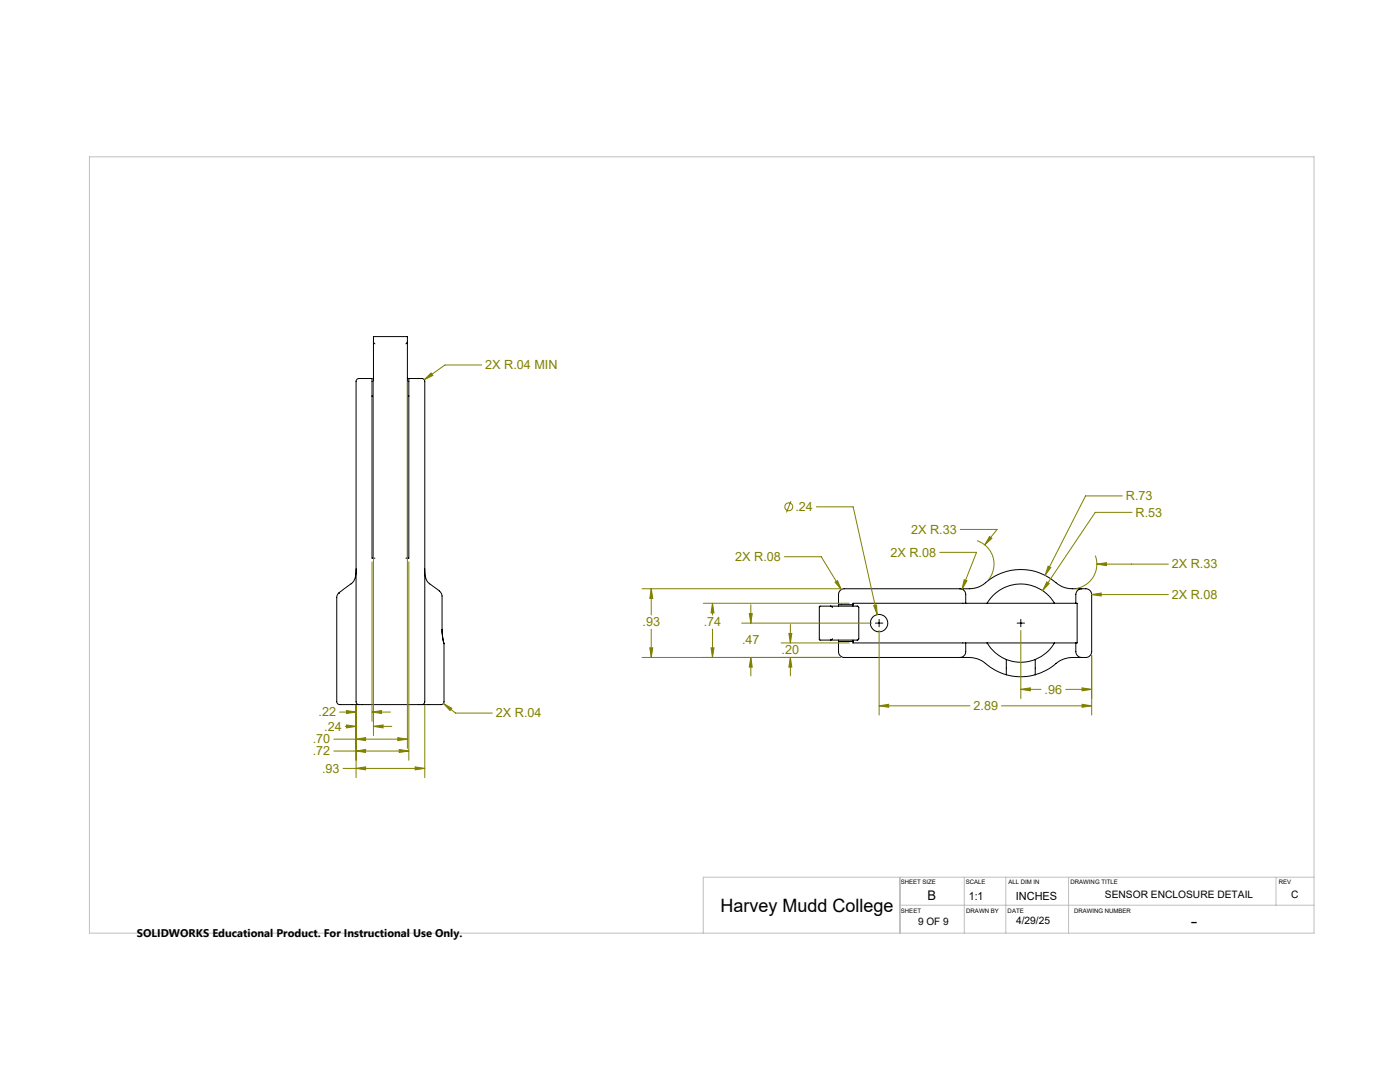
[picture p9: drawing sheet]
<svg xmlns="http://www.w3.org/2000/svg" width="279mm" height="216mm" viewBox="0 0 279 216" stroke-linecap="round" stroke-linejoin="round" font-family="sans-serif">
<g fill="none" stroke="#000" stroke-width=".2">
<path d="M74.2 79h.3M74.2 79.1h.3M74.5 68.2l.3 .4M81.3 68.2l-.3 .4M81.3 79h.3M81.3 79.1h.3M67.6 118.4h.1M67.6 118.4l-.4 .8v20.8a.79 .79 0 0 0 1.1 .6h3.3M71.1 113.5a3.4 3.4 0 0 1-2.1 3.7l-1.4 1.2M74.5 111.4l.1-44.2h6.7v44.2M74.8 111.4h-.6v-35.9h-2a.92 .92 0 0 0-1.1 .6v63.9a.56 .56 0 0 0 .5 .6M81 111.4h.6v-35.9h2.6a.59 .59 0 0 1 .6 .6v63.9a.59 .59 0 0 1-.6 .6"/>
<path d="M84.8 113.5a3.2 3.2 0 0 0 1.6 3.5l1.4 1 .4 .7v6.9M191.6 117.5a1.18 1.18 0 0 1 1.1 1.1v1.8M191.6 117.5h-23.1a1.15 1.15 0 0 0-1.2 1.1v2.3M191.6 117.5h.5a6.2 6.2 0 0 0 5.2-1.7 10.8 10.8 0 0 1 13.9 .8 7.8 7.8 0 0 0 4.5 .9h.2M215.9 117.5h.8a1.18 1.18 0 0 1 1.2 1.1v11.4a1.18 1.18 0 0 1-1.2 1.2h-.8M215.9 117.5a1.18 1.18 0 0 0-1.2 1.1v1.8M88.2 125.6l.4 2.9zM88.6 128.5v11.5a.76 .76 0 0 1-1.1 .6h-3.3M165.7 120.9l.4 .3M166.1 127.4l-.4 .3M167.3 127.7v2.3a1.15 1.15 0 0 0 1.2 1.2h23.1M167.3 120.7h2.9"/>
<path d="M167.3 128h2.9M170.2 127.7v.6h22.5M171.1 120.9h-7.4l-.2 .2 .1 6.6h7.5M171.1 127.7h.1M171.1 120.9h.1M171.1 120.9l.3 .3v6.3l-.3 .2M174.7 124.3h1.5M175.4 123.6v1.5M191.6 131.2h.3a6.7 6.7 0 0 1 5.7 1.9l1.6 .9 1.6 .6M192.7 128.3v1.7a1.18 1.18 0 0 1-1.1 1.2M192.7 120.4h-22.5v.5M192.7 128.3h4.3"/>
<path d="M192.7 120.4h4.3M197 128.3a7.9 7.9 0 0 0 3.8 3.3M197 120.4a7.8 7.8 0 0 1 13.4 0M197 120.4h13.4M197 128.3h13.4M200.8 131.6v3M200.8 134.6a10.4 10.4 0 0 0 5.8 0M200.8 131.6a7.8 7.8 0 0 0 5.8 0M203 124.3h1.5M203.7 123.6v1.5M206.6 131.6v3M210.4 128.3a7.6 7.6 0 0 1-3.8 3.3"/>
<path d="M210.4 128.3h4.3M210.4 120.4h4.3M214.7 128.3v1.7a1.18 1.18 0 0 0 1.2 1.2M214.7 120.4h.3v7.9h-.3M215.9 131.2a7.6 7.6 0 0 0-6.1 1.9l-2.1 1.2-1.1 .3M71.6 140.6h12.6"/>
<circle cx="175.4" cy="124.3" r="1.73"/>
</g>
<g fill="none" stroke="#808000" stroke-width=".2">
<path d="M74.5 76.2v70.6M81.3 76.2v73.1M84.7 75.8l1.3-1.4 .4 .5zM96.1 72.8h-7.3l-4.1 3M157.9 100l-.9 2.3M224 99h-7.4l-8 15.8M74.2 112.1v31.8M81.6 112.1v39.6M128.1 117.5h39.7M130 117.5l.3 1.9h-.6zM130 117.5v5.2M156.6 111.1h7.3l4 6.5"/>
<path d="M162.9 101.1h7.4l4.8 21.5M166.7 116.2l.4-.3 .8 1.7zM187.5 110.2h7.4l-2.9 7.4M191.6 105.6h7.4l-2.5 3.1M192.4 115.7l.6 .2-1 1.7zM195 107.9a4.9 4.9 0 0 1 2.2 7.8M197.5 107.1l.5 .3-1.5 1.3zM208.9 116.1l.5 .3-1.3 1.5zM209.2 113l.5 .2-1.1 1.6zM217.9 118.6l1.9-.3v.6zM217.9 118.6h15.3M218.6 110.8a4.9 4.9 0 0 1-3.9 6.6"/>
<path d="M218.9 112.6l1.9-.3v.6zM218.9 112.6h14.3M225.9 102.2h-7.3l-10.5 15.7M128.1 131.2h39.7M129.7 129.3h.6l-.3 1.9zM130 125.5v5.7M140.4 120.4h29.1M141.9 129.3h.6l-.3 1.9zM142.2 120.4l.3 1.9h-.6zM142.2 120.4v2.3M142.2 125.5v5.7M148 124.3h26"/>
<path d="M149.5 122.4h.6l-.3 1.9zM149.8 131.2l.3 1.9h-.6zM149.8 120.7v3.6M149.8 131.2v3.7M155.9 128.3h13.6M157.4 126.4h.6l-.3 1.9zM157.7 131.2l.3 1.9h-.6zM157.7 124.6v3.7M157.7 131.2v3.7M174.4 120.8l.5-.1 .2 1.9zM175.4 125.8v16.9M203.7 137.6l1.9-.4v.6z"/>
<path d="M203.7 125.8v13.6M203.7 137.6h4.1M212.7 137.6h5.2M215.9 137.2l2 .4-2 .2zM217.9 130.8v11.9M66.6 147.5h14.7M66.6 149.9h15M67.8 142.1h3.3M68.5 153.3h16.3M68.9 144.9h2.2M69.1 141.8l2 .3-2 .3zM69.1 144.7l2 .2-2 .3z"/>
<path d="M71.1 147.5l1.9-.3v.6zM71.1 149.9l1.9-.3v.5zM71.1 153.3l1.9-.3v.6zM71.1 140.8v14.4M74.2 142.1l1.9-.3v.6zM74.2 142.1h3.7M74.5 144.9l1.9-.2v.5zM74.5 144.9h3.7M79.4 147.2l1.9 .3-1.9 .3zM79.7 149.6l1.9 .3-1.9 .2zM82.9 153l1.9 .3-1.9 .3zM84.8 140.8v14.4"/>
<path d="M88.5 140.4l1.7 .9-.4 .5zM88.5 140.4l2.4 1.9h7.4M175.4 140.8l1.9-.3v.6zM175.4 140.8h18.2M199.9 140.8h18M215.9 140.5l2 .3-2 .3z"/>
<circle cx="157.4" cy="101.1" r=".79"/>
</g>
<path d="M17.9 31.3h244.3v154.9h-244.3zM179.6 175v11.2M192.4 175v11.2M200.7 175v11.2M213.3 175v11.2M254.7 175v5.6M262.2 175h-121.8v11.2M179.6 180.6h82.6" fill="none" stroke="#c0c0c0" stroke-width=".2"/>
<path d="M129.7 129.3h.6l-.3 1.9zM130 117.5l.3 1.9h-.6zM208.9 116.1l-.8 1.8 1.3-1.5zM209.2 113l-.6 1.8 1.1-1.6zM174.4 120.8l.7 1.8-.2-1.9zM175.4 140.8l1.9-.3v.6zM215.9 140.5l2 .3-2 .3zM203.7 137.6l1.9-.4v.6zM215.9 137.2l2 .4-2 .2zM217.9 118.6l1.9 .3v-.6zM218.9 112.6l1.9 .3v-.6zM166.7 116.2l1.2 1.4-.8-1.7zM197.5 107.1l-1 1.6 1.5-1.3zM192.4 115.7l-.4 1.9 1-1.7zM157.7 131.2l.3 1.9h-.6zM157.4 126.4h.6l-.3 1.9zM141.9 129.3h.6l-.3 1.9zM142.2 120.4l.3 1.9h-.6zM149.5 122.4h.6l-.3 1.9zM149.8 131.2l.3 1.9h-.6zM69.1 141.8l2 .3-2 .3zM74.2 142.1l1.9-.3v.6zM69.1 144.7l2 .2-2 .3zM74.5 144.9l1.9-.2v.5zM71.1 147.5l1.9-.3v.6zM79.4 147.2l1.9 .3-1.9 .3zM71.1 149.9l1.9-.3v.5zM79.7 149.6l1.9 .3-1.9 .2zM71.1 153.3l1.9-.3v.6zM82.9 153l1.9 .3-1.9 .3zM88.5 140.4l1.3 1.4 .4-.5zM84.7 75.8l1.7-.9-.4-.5z" fill="#808000"/>
<text font-size="4.1" x="237.7" y="185.2">-</text>
<text font-size="3.7" x="143.8" y="181.9">Harvey Mudd College</text>
<text font-size="2.7" x="185.1" y="179.7">B</text>
<g font-size="2.5" fill="#808000">
<text x="96.8" y="73.7">2X R.04 MIN</text>
<text x="158.7" y="102">.24</text>
<text x="224.7" y="99.8">R.73</text>
<text x="181.8" y="106.5">2X R.33</text>
<text x="226.6" y="103.1">R.53</text>
<text x="146.7" y="111.9">2X R.08</text>
<text x="177.7" y="111">2X R.08</text>
<text x="233.9" y="113.4">2X R.33</text>
<text x="233.9" y="119.5">2X R.08</text>
<text x="128.2" y="125">.93</text>
<text x="140.5" y="125">.74</text>
<text x="148.1" y="128.5">.47</text>
<text x="156" y="130.4">.20</text>
<text x="63.6" y="142.9">.22</text>
<text x="99" y="143.1">2X R.04</text>
<text x="194.3" y="141.7">2.89</text>
<text x="208.5" y="138.4">.96</text>
<text x="62.4" y="148.3">.70</text>
<text x="64.7" y="145.8">.24</text>
<text x="62.4" y="150.7">.72</text>
<text x="64.3" y="154.2">.93</text>
</g>
<g font-size="2.2">
<text x="193.4" y="179.5">1:1</text>
<text x="202.7" y="179.7">INCHES</text>
<text x="27.3" y="186.9">SOLIDWORKS Educational Product. For Instructional Use Only.</text>
</g>
<g font-size="2">
<text x="220.5" y="179.2">SENSOR ENCLOSURE DETAIL</text>
<text x="257.7" y="179.2">C</text>
<text x="183.2" y="184.5">9 OF 9</text>
<text x="202.8" y="184.3">4/29/25</text>
</g>
<g font-size="1.2">
<text x="179.8" y="176.4">SHEET SIZE</text>
<text x="192.7" y="176.4">SCALE</text>
<text x="201.3" y="176.4">ALL DIM IN</text>
<text x="213.7" y="176.4">DRAWING TITLE</text>
<text x="255.2" y="176.4">REV</text>
<text x="179.8" y="182.1">SHEET</text>
<text x="192.8" y="182.1">DRAWN BY</text>
<text x="201.1" y="182.1">DATE</text>
<text x="214.4" y="182.1">DRAWING NUMBER</text>
</g>
</svg>
